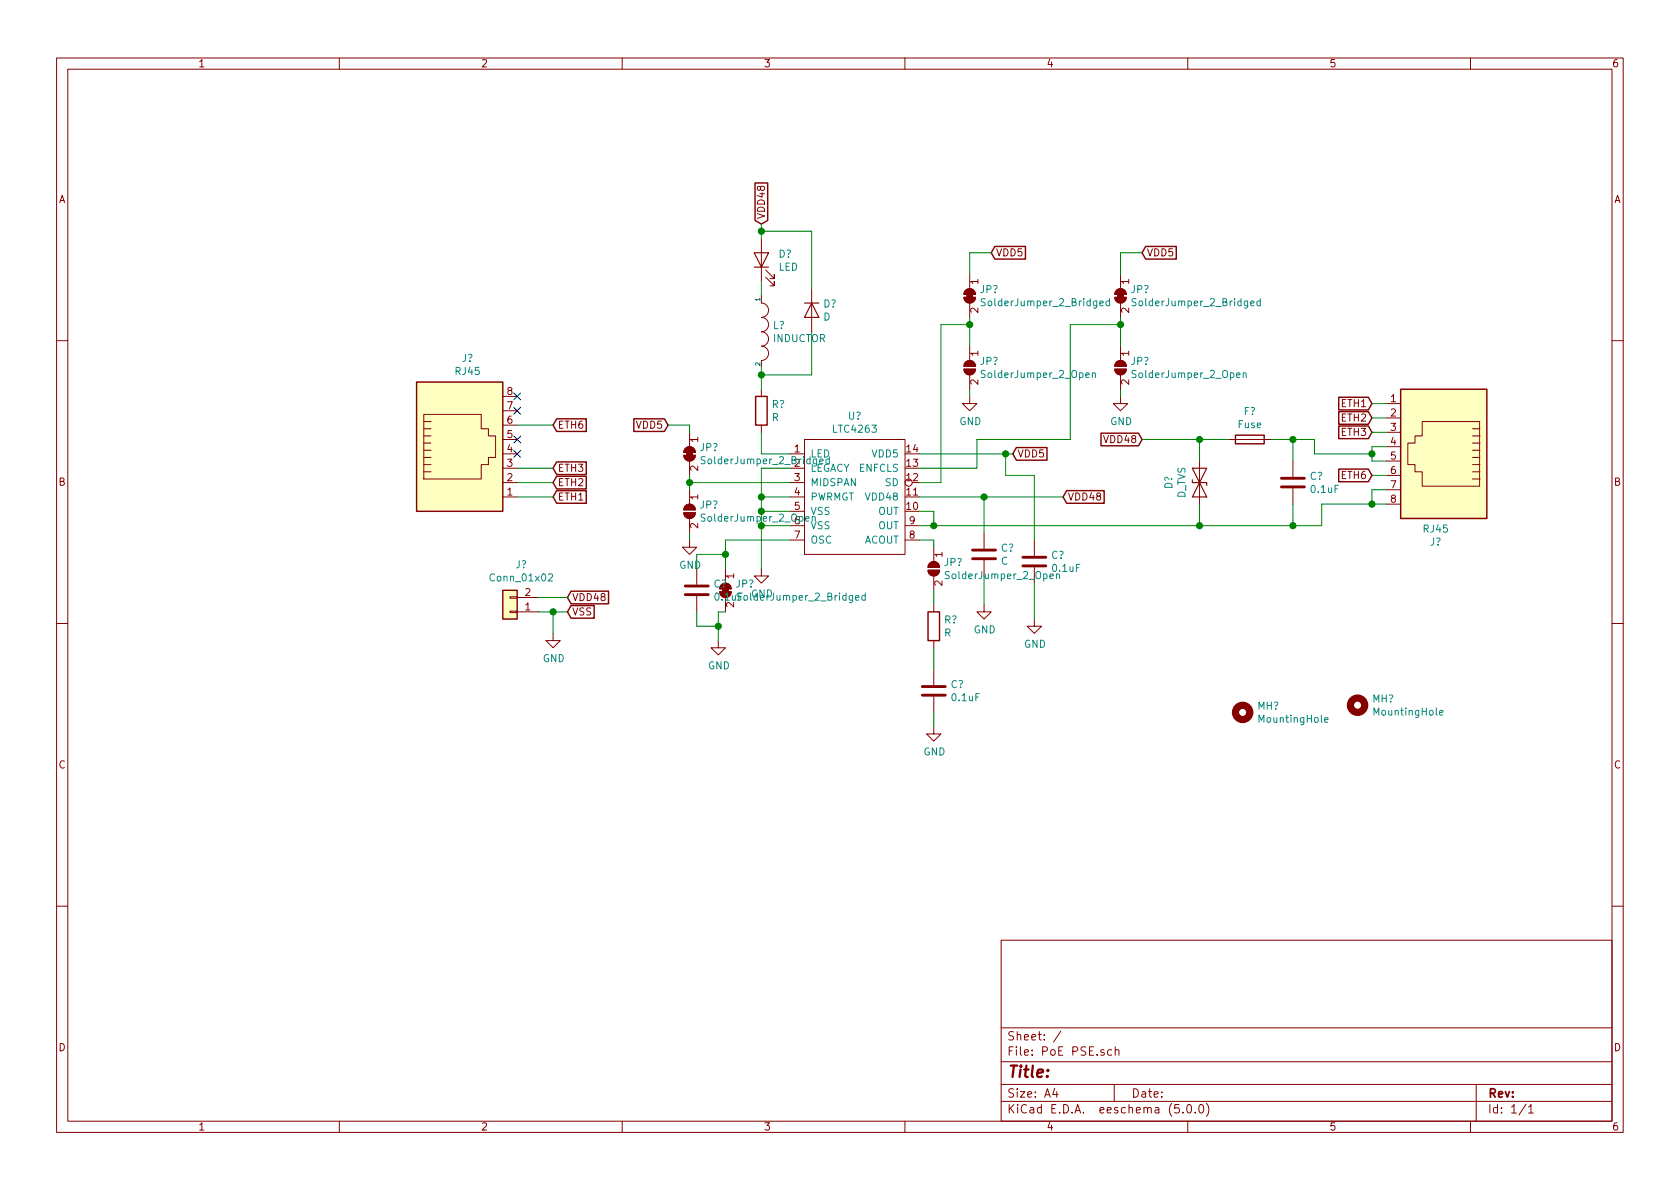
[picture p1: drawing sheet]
EESchema Schematic File Version 4
LIBS:PoE PSE-cache
EELAYER 26 0
EELAYER END
$Descr A4 11693 8268
encoding utf-8
Sheet 1 1
Title ""
Date ""
Rev ""
Comp ""
Comment1 ""
Comment2 ""
Comment3 ""
Comment4 ""
$EndDescr
$Comp
L PoE_Power:LTC4263 U?
U 1 1
P 5950 3300
F 0 "U?" H 5950 3715 50  0000 C CNN
F 1 "LTC4263" H 5950 3624 50  0000 C CNN
F 2 "" H 5950 3600 50  0001 C CNN
F 3 "" H 5950 3600 50  0001 C CNN
	1    5950 3300
	1    0    0    -1  
$EndComp
$Comp
L Connector:RJ45 J?
U 1 1
P 3200 3150
F 0 "J?" H 3255 3817 50  0000 C CNN
F 1 "RJ45" H 3255 3726 50  0000 C CNN
F 2 "" V 3200 3175 50  0001 C CNN
F 3 "~" V 3200 3175 50  0001 C CNN
	1    3200 3150
	1    0    0    -1  
$EndComp
$Comp
L Connector_Generic:Conn_01x02 J?
U 1 1
P 3550 4250
F 0 "J?" H 3470 3925 50  0000 C CNN
F 1 "Conn_01x02" H 3470 4016 50  0000 C CNN
F 2 "" H 3550 4250 50  0001 C CNN
F 3 "~" H 3550 4250 50  0001 C CNN
	1    3550 4250
	-1   0    0    1   
$EndComp
$Comp
L Device:Fuse F?
U 1 1
P 8700 3050
F 0 "F?" V 8503 3050 50  0000 C CNN
F 1 "Fuse" V 8594 3050 50  0000 C CNN
F 2 "" V 8630 3050 50  0001 C CNN
F 3 "~" H 8700 3050 50  0001 C CNN
	1    8700 3050
	0    1    1    0   
$EndComp
Text GLabel 3950 4150 2    50   Input ~ 0
VDD48
Text GLabel 3950 4250 2    50   Input ~ 0
VSS
Wire Wire Line
	3950 4150 3750 4150
Wire Wire Line
	3750 4250 3850 4250
$Comp
L Device:LED D?
U 1 1
P 5300 1800
F 0 "D?" V 5338 1683 50  0000 R CNN
F 1 "LED" V 5247 1683 50  0000 R CNN
F 2 "" H 5300 1800 50  0001 C CNN
F 3 "~" H 5300 1800 50  0001 C CNN
	1    5300 1800
	0    -1   -1   0   
$EndComp
Text GLabel 5300 1550 1    50   Input ~ 0
VDD48
$Comp
L Device:R R?
U 1 1
P 5300 2850
F 0 "R?" H 5370 2896 50  0000 L CNN
F 1 "R" H 5370 2805 50  0000 L CNN
F 2 "" V 5230 2850 50  0001 C CNN
F 3 "~" H 5300 2850 50  0001 C CNN
	1    5300 2850
	1    0    0    -1  
$EndComp
Wire Wire Line
	5300 3150 5500 3150
$Comp
L Device:C C?
U 1 1
P 6850 3850
F 0 "C?" H 6965 3896 50  0000 L CNN
F 1 "C" H 6965 3805 50  0000 L CNN
F 2 "" H 6888 3700 50  0001 C CNN
F 3 "~" H 6850 3850 50  0001 C CNN
	1    6850 3850
	1    0    0    -1  
$EndComp
$Comp
L power:GND #PWR?
U 1 1
P 3850 4400
F 0 "#PWR?" H 3850 4150 50  0001 C CNN
F 1 "GND" H 3855 4227 50  0000 C CNN
F 2 "" H 3850 4400 50  0001 C CNN
F 3 "" H 3850 4400 50  0001 C CNN
	1    3850 4400
	1    0    0    -1  
$EndComp
Wire Wire Line
	3850 4400 3850 4250
Connection ~ 3850 4250
Wire Wire Line
	3850 4250 3950 4250
Wire Wire Line
	6400 3350 6550 3350
Wire Wire Line
	6550 3350 6550 2250
$Comp
L power:GND #PWR?
U 1 1
P 6750 2750
F 0 "#PWR?" H 6750 2500 50  0001 C CNN
F 1 "GND" H 6755 2577 50  0000 C CNN
F 2 "" H 6750 2750 50  0001 C CNN
F 3 "" H 6750 2750 50  0001 C CNN
	1    6750 2750
	1    0    0    -1  
$EndComp
Wire Wire Line
	6750 2750 6750 2700
$Comp
L power:GND #PWR?
U 1 1
P 5300 3950
F 0 "#PWR?" H 5300 3700 50  0001 C CNN
F 1 "GND" H 5305 3777 50  0000 C CNN
F 2 "" H 5300 3950 50  0001 C CNN
F 3 "" H 5300 3950 50  0001 C CNN
	1    5300 3950
	1    0    0    -1  
$EndComp
Wire Wire Line
	5300 3950 5300 3650
Wire Wire Line
	5300 3650 5500 3650
Wire Wire Line
	5500 3550 5300 3550
Wire Wire Line
	5300 3550 5300 3650
Connection ~ 5300 3650
Wire Wire Line
	5500 3250 5300 3250
Wire Wire Line
	5300 3250 5300 3450
Connection ~ 5300 3550
$Comp
L pspice:INDUCTOR L?
U 1 1
P 5300 2300
F 0 "L?" V 5254 2378 50  0000 L CNN
F 1 "INDUCTOR" V 5345 2378 50  0000 L CNN
F 2 "" H 5300 2300 50  0001 C CNN
F 3 "" H 5300 2300 50  0001 C CNN
	1    5300 2300
	0    1    1    0   
$EndComp
Wire Wire Line
	5300 2050 5300 1950
Wire Wire Line
	5650 2600 5650 2300
$Comp
L Device:D D?
U 1 1
P 5650 2150
F 0 "D?" V 5604 2229 50  0000 L CNN
F 1 "D" V 5695 2229 50  0000 L CNN
F 2 "" H 5650 2150 50  0001 C CNN
F 3 "~" H 5650 2150 50  0001 C CNN
	1    5650 2150
	0    1    1    0   
$EndComp
Wire Wire Line
	5650 2000 5650 1600
$Comp
L Device:C C?
U 1 1
P 7200 3900
F 0 "C?" H 7315 3946 50  0000 L CNN
F 1 "0.1uF" H 7315 3855 50  0000 L CNN
F 2 "" H 7238 3750 50  0001 C CNN
F 3 "~" H 7200 3900 50  0001 C CNN
	1    7200 3900
	1    0    0    -1  
$EndComp
$Comp
L Jumper:SolderJumper_2_Open JP?
U 1 1
P 4800 3550
F 0 "JP?" V 4754 3618 50  0000 L CNN
F 1 "SolderJumper_2_Open" V 4845 3618 50  0000 L CNN
F 2 "" H 4800 3550 50  0001 C CNN
F 3 "~" H 4800 3550 50  0001 C CNN
	1    4800 3550
	0    1    1    0   
$EndComp
Text GLabel 7050 3150 2    50   Input ~ 0
VDD5
Text GLabel 4650 2950 0    50   Input ~ 0
VDD5
$Comp
L Jumper:SolderJumper_2_Bridged JP?
U 1 1
P 4800 3150
F 0 "JP?" V 4754 3218 50  0000 L CNN
F 1 "SolderJumper_2_Bridged" V 4845 3218 50  0000 L CNN
F 2 "" H 4800 3150 50  0001 C CNN
F 3 "~" H 4800 3150 50  0001 C CNN
	1    4800 3150
	0    1    1    0   
$EndComp
Wire Wire Line
	4800 3000 4800 2950
Wire Wire Line
	4800 2950 4650 2950
Wire Wire Line
	4800 3400 4800 3350
Wire Wire Line
	4800 3350 5500 3350
Connection ~ 4800 3350
Wire Wire Line
	4800 3350 4800 3300
$Comp
L power:GND #PWR?
U 1 1
P 4800 3750
F 0 "#PWR?" H 4800 3500 50  0001 C CNN
F 1 "GND" H 4805 3577 50  0000 C CNN
F 2 "" H 4800 3750 50  0001 C CNN
F 3 "" H 4800 3750 50  0001 C CNN
	1    4800 3750
	1    0    0    -1  
$EndComp
Wire Wire Line
	4800 3750 4800 3700
Wire Wire Line
	5500 3450 5300 3450
Connection ~ 5300 3450
Wire Wire Line
	5300 3450 5300 3550
$Comp
L Jumper:SolderJumper_2_Bridged JP?
U 1 1
P 5050 4100
F 0 "JP?" V 5004 4168 50  0000 L CNN
F 1 "SolderJumper_2_Bridged" V 5095 4168 50  0000 L CNN
F 2 "" H 5050 4100 50  0001 C CNN
F 3 "~" H 5050 4100 50  0001 C CNN
	1    5050 4100
	0    1    1    0   
$EndComp
Wire Wire Line
	5050 3950 5050 3850
Wire Wire Line
	5050 3750 5500 3750
$Comp
L Device:C C?
U 1 1
P 4850 4100
F 0 "C?" H 4965 4146 50  0000 L CNN
F 1 "0.1uF" H 4965 4055 50  0000 L CNN
F 2 "" H 4888 3950 50  0001 C CNN
F 3 "~" H 4850 4100 50  0001 C CNN
	1    4850 4100
	1    0    0    -1  
$EndComp
Wire Wire Line
	4850 3950 4850 3850
Wire Wire Line
	4850 3850 5050 3850
Connection ~ 5050 3850
Wire Wire Line
	5050 3850 5050 3750
$Comp
L power:GND #PWR?
U 1 1
P 5000 4450
F 0 "#PWR?" H 5000 4200 50  0001 C CNN
F 1 "GND" H 5005 4277 50  0000 C CNN
F 2 "" H 5000 4450 50  0001 C CNN
F 3 "" H 5000 4450 50  0001 C CNN
	1    5000 4450
	1    0    0    -1  
$EndComp
Wire Wire Line
	5000 4450 5000 4350
Wire Wire Line
	5000 4250 5050 4250
Wire Wire Line
	5000 4350 4850 4350
Wire Wire Line
	4850 4350 4850 4250
Connection ~ 5000 4350
Wire Wire Line
	5000 4350 5000 4250
$Comp
L Jumper:SolderJumper_2_Open JP?
U 1 1
P 6500 3950
F 0 "JP?" V 6454 4018 50  0000 L CNN
F 1 "SolderJumper_2_Open" V 6545 4018 50  0000 L CNN
F 2 "" H 6500 3950 50  0001 C CNN
F 3 "~" H 6500 3950 50  0001 C CNN
	1    6500 3950
	0    1    1    0   
$EndComp
$Comp
L power:GND #PWR?
U 1 1
P 6850 4200
F 0 "#PWR?" H 6850 3950 50  0001 C CNN
F 1 "GND" H 6855 4027 50  0000 C CNN
F 2 "" H 6850 4200 50  0001 C CNN
F 3 "" H 6850 4200 50  0001 C CNN
	1    6850 4200
	1    0    0    -1  
$EndComp
Wire Wire Line
	6850 4000 6850 4200
Wire Wire Line
	6500 3800 6500 3750
Wire Wire Line
	6500 3750 6400 3750
$Comp
L Device:R R?
U 1 1
P 6500 4350
F 0 "R?" H 6570 4396 50  0000 L CNN
F 1 "R" H 6570 4305 50  0000 L CNN
F 2 "" V 6430 4350 50  0001 C CNN
F 3 "~" H 6500 4350 50  0001 C CNN
	1    6500 4350
	1    0    0    -1  
$EndComp
$Comp
L Device:C C?
U 1 1
P 6500 4800
F 0 "C?" H 6615 4846 50  0000 L CNN
F 1 "0.1uF" H 6615 4755 50  0000 L CNN
F 2 "" H 6538 4650 50  0001 C CNN
F 3 "~" H 6500 4800 50  0001 C CNN
	1    6500 4800
	1    0    0    -1  
$EndComp
Wire Wire Line
	6500 4650 6500 4500
Wire Wire Line
	6500 4200 6500 4100
$Comp
L power:GND #PWR?
U 1 1
P 6500 5050
F 0 "#PWR?" H 6500 4800 50  0001 C CNN
F 1 "GND" H 6505 4877 50  0000 C CNN
F 2 "" H 6500 5050 50  0001 C CNN
F 3 "" H 6500 5050 50  0001 C CNN
	1    6500 5050
	1    0    0    -1  
$EndComp
Wire Wire Line
	6500 5050 6500 4950
$Comp
L power:GND #PWR?
U 1 1
P 7200 4300
F 0 "#PWR?" H 7200 4050 50  0001 C CNN
F 1 "GND" H 7205 4127 50  0000 C CNN
F 2 "" H 7200 4300 50  0001 C CNN
F 3 "" H 7200 4300 50  0001 C CNN
	1    7200 4300
	1    0    0    -1  
$EndComp
Wire Wire Line
	7200 4050 7200 4300
Wire Wire Line
	6400 3650 6500 3650
Wire Wire Line
	6400 3550 6500 3550
Wire Wire Line
	6500 3550 6500 3650
Connection ~ 6500 3650
$Comp
L Device:D_TVS D?
U 1 1
P 8350 3350
F 0 "D?" H 8350 3566 50  0000 C CNN
F 1 "D_TVS" H 8350 3475 50  0000 C CNN
F 2 "" H 8350 3350 50  0001 C CNN
F 3 "~" H 8350 3350 50  0001 C CNN
	1    8350 3350
	0    -1   -1   0   
$EndComp
Text GLabel 7950 3050 0    50   Input ~ 0
VDD48
$Comp
L Device:C C?
U 1 1
P 9000 3350
F 0 "C?" H 9115 3396 50  0000 L CNN
F 1 "0.1uF" H 9115 3305 50  0000 L CNN
F 2 "" H 9038 3200 50  0001 C CNN
F 3 "~" H 9000 3350 50  0001 C CNN
	1    9000 3350
	1    0    0    -1  
$EndComp
Wire Wire Line
	9000 3200 9000 3050
Wire Wire Line
	9000 3500 9000 3650
$Comp
L Connector:RJ45 J?
U 1 1
P 10050 3100
F 0 "J?" H 10105 3767 50  0000 C CNN
F 1 "RJ45" H 10105 3676 50  0000 C CNN
F 2 "" V 10050 3125 50  0001 C CNN
F 3 "~" V 10050 3125 50  0001 C CNN
	1    10050 3100
	-1   0    0    1   
$EndComp
Wire Wire Line
	9650 3100 9550 3100
Wire Wire Line
	9650 3200 9550 3200
Wire Wire Line
	9550 3200 9550 3150
Wire Wire Line
	9650 3500 9550 3500
Wire Wire Line
	9200 3500 9200 3650
Wire Wire Line
	9650 3400 9550 3400
Wire Wire Line
	9550 3400 9550 3500
Connection ~ 9550 3500
Wire Wire Line
	9550 3500 9200 3500
Text GLabel 9550 2800 0    50   Input ~ 0
ETH1
Text GLabel 9550 2900 0    50   Input ~ 0
ETH2
Text GLabel 9550 3000 0    50   Input ~ 0
ETH3
Text GLabel 9550 3300 0    50   Input ~ 0
ETH6
Text GLabel 3850 3450 2    50   Input ~ 0
ETH1
Text GLabel 3850 3350 2    50   Input ~ 0
ETH2
Text GLabel 3850 3250 2    50   Input ~ 0
ETH3
Text GLabel 3850 2950 2    50   Input ~ 0
ETH6
NoConn ~ 3600 3150
NoConn ~ 3600 3050
NoConn ~ 3600 2850
NoConn ~ 3600 2750
Wire Wire Line
	3850 2950 3600 2950
Wire Wire Line
	3850 3250 3600 3250
Wire Wire Line
	3600 3350 3850 3350
Wire Wire Line
	3600 3450 3850 3450
Wire Wire Line
	9550 3300 9650 3300
Wire Wire Line
	9650 3000 9550 3000
Wire Wire Line
	9550 2900 9650 2900
Wire Wire Line
	9650 2800 9550 2800
$Comp
L Jumper:SolderJumper_2_Open JP?
U 1 1
P 6750 2550
F 0 "JP?" V 6704 2618 50  0000 L CNN
F 1 "SolderJumper_2_Open" V 6795 2618 50  0000 L CNN
F 2 "" H 6750 2550 50  0001 C CNN
F 3 "~" H 6750 2550 50  0001 C CNN
	1    6750 2550
	0    1    1    0   
$EndComp
$Comp
L Jumper:SolderJumper_2_Bridged JP?
U 1 1
P 6750 2050
F 0 "JP?" V 6704 2118 50  0000 L CNN
F 1 "SolderJumper_2_Bridged" V 6795 2118 50  0000 L CNN
F 2 "" H 6750 2050 50  0001 C CNN
F 3 "~" H 6750 2050 50  0001 C CNN
	1    6750 2050
	0    1    1    0   
$EndComp
Text GLabel 6900 1750 2    50   Input ~ 0
VDD5
Wire Wire Line
	6900 1750 6750 1750
Wire Wire Line
	6750 1750 6750 1900
Text GLabel 7400 3450 2    50   Input ~ 0
VDD48
Connection ~ 9000 3650
Wire Wire Line
	9000 3650 9200 3650
Wire Wire Line
	8850 3050 9000 3050
Wire Wire Line
	9000 3050 9150 3050
Wire Wire Line
	9150 3050 9150 3150
Wire Wire Line
	9150 3150 9550 3150
Connection ~ 9000 3050
Connection ~ 9550 3150
Wire Wire Line
	9550 3150 9550 3100
Wire Wire Line
	6750 2200 6750 2250
Wire Wire Line
	6550 2250 6750 2250
Connection ~ 6750 2250
Wire Wire Line
	6750 2250 6750 2400
Wire Wire Line
	6400 3250 6800 3250
Wire Wire Line
	6800 3250 6800 3050
Wire Wire Line
	6800 3050 7450 3050
Wire Wire Line
	7450 3050 7450 2250
$Comp
L power:GND #PWR?
U 1 1
P 7800 2750
F 0 "#PWR?" H 7800 2500 50  0001 C CNN
F 1 "GND" H 7805 2577 50  0000 C CNN
F 2 "" H 7800 2750 50  0001 C CNN
F 3 "" H 7800 2750 50  0001 C CNN
	1    7800 2750
	1    0    0    -1  
$EndComp
Wire Wire Line
	7800 2750 7800 2700
$Comp
L Jumper:SolderJumper_2_Open JP?
U 1 1
P 7800 2550
F 0 "JP?" V 7754 2618 50  0000 L CNN
F 1 "SolderJumper_2_Open" V 7845 2618 50  0000 L CNN
F 2 "" H 7800 2550 50  0001 C CNN
F 3 "~" H 7800 2550 50  0001 C CNN
	1    7800 2550
	0    1    1    0   
$EndComp
$Comp
L Jumper:SolderJumper_2_Bridged JP?
U 1 1
P 7800 2050
F 0 "JP?" V 7754 2118 50  0000 L CNN
F 1 "SolderJumper_2_Bridged" V 7845 2118 50  0000 L CNN
F 2 "" H 7800 2050 50  0001 C CNN
F 3 "~" H 7800 2050 50  0001 C CNN
	1    7800 2050
	0    1    1    0   
$EndComp
Text GLabel 7950 1750 2    50   Input ~ 0
VDD5
Wire Wire Line
	7950 1750 7800 1750
Wire Wire Line
	7800 1750 7800 1900
Wire Wire Line
	7800 2200 7800 2250
Connection ~ 7800 2250
Wire Wire Line
	7800 2250 7800 2400
Wire Wire Line
	7450 2250 7800 2250
Wire Wire Line
	6500 3650 8350 3650
Wire Wire Line
	7950 3050 8350 3050
Connection ~ 8350 3050
Wire Wire Line
	8350 3050 8550 3050
Wire Wire Line
	8350 3050 8350 3200
Wire Wire Line
	8350 3500 8350 3650
Connection ~ 8350 3650
Wire Wire Line
	8350 3650 9000 3650
Wire Wire Line
	5300 1600 5300 1650
Wire Wire Line
	5300 1550 5300 1600
Connection ~ 5300 1600
Wire Wire Line
	5300 2550 5300 2600
Connection ~ 5300 2600
Wire Wire Line
	5300 2600 5650 2600
Wire Wire Line
	5650 1600 5300 1600
Wire Wire Line
	5300 2600 5300 2700
Wire Wire Line
	5300 3000 5300 3150
Wire Wire Line
	6400 3150 7000 3150
Wire Wire Line
	6400 3450 6850 3450
Wire Wire Line
	7200 3300 7000 3300
Wire Wire Line
	7000 3300 7000 3150
Wire Wire Line
	7200 3300 7200 3750
Connection ~ 7000 3150
Wire Wire Line
	7000 3150 7050 3150
Wire Wire Line
	6850 3450 6850 3700
Connection ~ 6850 3450
Wire Wire Line
	6850 3450 7400 3450
$Comp
L Mechanical:MountingHole MH?
U 1 1
P 8650 4950
F 0 "MH?" H 8750 4996 50  0000 L CNN
F 1 "MountingHole" H 8750 4905 50  0000 L CNN
F 2 "" H 8650 4950 50  0001 C CNN
F 3 "~" H 8650 4950 50  0001 C CNN
	1    8650 4950
	1    0    0    -1  
$EndComp
$Comp
L Mechanical:MountingHole MH?
U 1 1
P 9450 4900
F 0 "MH?" H 9550 4946 50  0000 L CNN
F 1 "MountingHole" H 9550 4855 50  0000 L CNN
F 2 "" H 9450 4900 50  0001 C CNN
F 3 "~" H 9450 4900 50  0001 C CNN
	1    9450 4900
	1    0    0    -1  
$EndComp
$EndSCHEMATC
